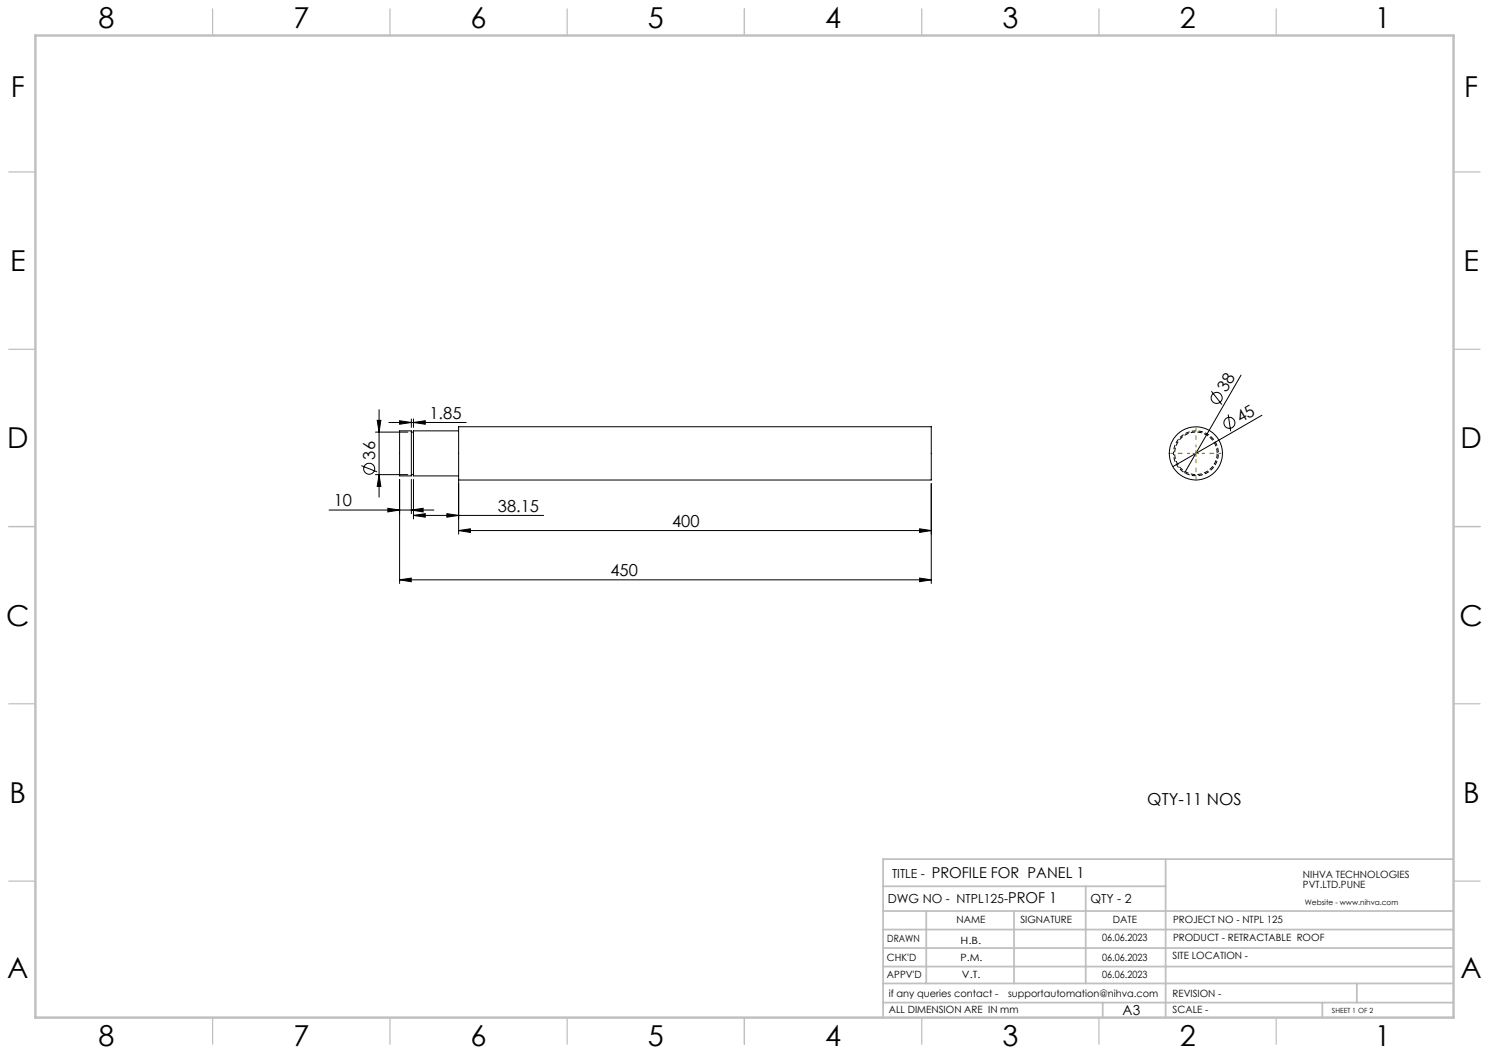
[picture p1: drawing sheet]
<svg xmlns="http://www.w3.org/2000/svg" width="420mm" height="297mm" viewBox="0 0 420 297" stroke-linecap="round" stroke-linejoin="round" font-family="sans-serif">
<g fill="none" stroke="#000" stroke-width=".28">
<path d="M106.4 118.6h1l-.5 3.3zM106.9 115.5v24.7M109.7 119.2h21.8M112.7 118.7l3.3 .5-3.3 .5zM116 118.2v2.3M116.6 119.2l3.3-.5v1zM116.6 118.2v2.3M341.7 110.3l3 3.8M346.4 116.9l.7 4.7M350.1 105.8l-15.9 27.5M356 117.1l-25.2 14.5M101.9 131.3l4.5 1.8"/>
<path d="M105.9 121.9h9.1M105.9 133.9h9.1M106.9 133.9l.5 3.3h-1zM112.7 121.5h3.3v12.7h-3.3zM112.7 135.2v29.4M116 121.9h.6M116 133.9h.6M116 135.2v9.7M116.6 135.2v11.2M129.4 120.4h133.3v15h-133.3zM129.4 121.5h-12.8v12.7h12.8M129.4 135.2v15.5"/>
<path d="M262.7 136.4v28.2M92.8 143.9h29.6M109.4 143.4l3.3 .5-3.3 .5zM116 143.9l3.3-.5v1zM116.6 145.4l3.3-.5v1zM116.6 145.4h36.8M126 144.9l3.4 .5-3.4 .5zM129.4 149.6l3.3-.4v1zM129.4 149.6h133.3M259.4 149.2l3.3 .4-3.3 .6zM112.7 163.5l3.3-.4v1zM112.7 163.5h150"/>
<path d="M259.4 163.1l3.3 .4-3.3 .6z"/>
<circle cx="343.2" cy="112.2" r="1.55"/>
<circle cx="346.8" cy="119.3" r="1.55"/>
<circle cx="104.1" cy="132.2" r="1.55"/>
<circle cx="337.3" cy="127.9" r="7.5"/>
</g>
<path d="M331 127.9a6.3 6.3 0 0 1 9.3-5.7 6.3 6.3 0 0 1 .7 10.9 6.3 6.3 0 0 1-9.9-4.4l-.1-.8" fill="none" stroke="#000" stroke-width=".28" stroke-dasharray="1.3 .6" stroke-dashoffset=".8" stroke-linecap="butt"/>
<path d="M343.3 127.9a6 6 0 0 0-8.7-5.4 6 6 0 0 0-.7 10.3 6 6 0 0 0 9.4-4.1v-.8" fill="none" stroke="#000" stroke-width=".28" stroke-dasharray="1.3 .6" stroke-dashoffset="-.1" stroke-linecap="butt"/>
<path d="M335.7 127.9h-5.5M337.3 126.2v-5.5M339 127.9h5.5" fill="none" stroke="#808000" stroke-width=".28" stroke-dasharray="15.2 1.3 1.3 1.3" stroke-dashoffset="14.4" stroke-linecap="butt"/>
<path d="M337.3 129.5v6" fill="none" stroke="#808000" stroke-width=".28" stroke-dasharray="15.2 1.3 1.3 1.3" stroke-dashoffset="14.2" stroke-linecap="butt"/>
<path d="M336.5 127.9h1.6M337.3 127v1.7" fill="none" stroke="#808000" stroke-width=".28"/>
<g fill="none" stroke="#c0c0c0" stroke-width=".35">
<path d="M60 2.5v7.5M110 2.5v7.5M160 2.5v7.5M210 2.5v7.5M260 2.5v7.5M310 2.5v7.5M360 2.5v7.5M2.5 48.5h7.5M410 48.5h7.5M2.5 98.5h7.5M410 98.5h7.5M2.5 148.5h7.5"/>
<path d="M410 148.5h7.5M2.5 198.5h7.5M410 198.5h7.5M2.5 248.5h7.5M410 248.5h7.5M60 287v7.5M110 287v7.5M160 287v7.5M210 287v7.5M260 287v7.5M310 287v7.5M360 287v7.5"/>
</g>
<g fill="none" stroke="#c0c0c0" stroke-width=".5">
<path d="M249.1 257h160.9M249.1 250h79.7M261.3 257v20.4M286 257v20.4M306.2 250v27.4M328.8 242.3v44.7M410 242.3h-160.9v44.7M249.1 272.6h160.9M249.1 267.4h160.9M249.1 262.2h160.9M249.1 277.4h160.9M382.7 277.4v5.4"/>
<path d="M249.1 282.8h160.9M311 282.8v4.2M373 282.8v4.2"/>
</g>
<path d="M10 10h400v277h-400z" fill="none" stroke="#c0c0c0" stroke-width=".7"/>
<g fill="#000">
<path d="M106.4 118.6h1l-.5 3.3zM106.9 133.9l.5 3.3h-1z"/>
<path d="M129.4 149.6l3.3-.4v1zM259.4 149.2l3.3 .4-3.3 .6zM116.6 145.4l3.3-.5v1zM126 144.9l3.4 .5-3.4 .5zM109.4 143.4l3.3 .5-3.3 .5zM116 143.9l3.3-.5v1zM112.7 118.7l3.3 .5-3.3 .5zM116.6 119.2l3.3-.5v1z"/>
<path d="M259.4 163.1l3.3 .4-3.3 .6zM112.7 163.5l3.3-.4v1z"/>
</g>
<g font-size="8.1">
<text x="27.8" y="8">8</text>
<text x="82.8" y="8">7</text>
<text x="132.8" y="8">6</text>
<text x="182.8" y="8">5</text>
<text x="232.8" y="8">4</text>
<text x="282.8" y="8">3</text>
<text x="332.8" y="8">2</text>
<text x="387.8" y="8">1</text>
<text x="3" y="27.2">F</text>
<text x="413" y="27.2">F</text>
<text x="2.8" y="76.5">E</text>
<text x="412.8" y="76.5">E</text>
<text x="2" y="126.5">D</text>
<text x="412" y="126.5">D</text>
<text x="1.7" y="176.5">C</text>
<text x="411.7" y="176.5">C</text>
<text x="2.7" y="226.5">B</text>
<text x="412.7" y="226.5">B</text>
<text x="2" y="275.7">A</text>
<text x="412" y="275.7">A</text>
<text x="27.8" y="295">8</text>
<text x="82.8" y="295">7</text>
<text x="132.8" y="295">6</text>
<text x="182.8" y="295">5</text>
<text x="232.8" y="295">4</text>
<text x="282.8" y="295">3</text>
<text x="332.8" y="295">2</text>
<text x="387.8" y="295">1</text>
</g>
<g font-size="4.7">
<text x="346" y="110.8" transform="rotate(-60 346 110.8)">38</text>
<text x="121.1" y="118.1">1.85</text>
<text x="349.9" y="119.4" transform="rotate(-30 349.9 119.4)">45</text>
<text x="105.9" y="129.6" transform="rotate(-90 105.9 129.6)">36</text>
<text x="94.1" y="142.8">10</text>
<text x="140.4" y="144.3">38.15</text>
<text x="189.6" y="148.6">400</text>
<text x="172.2" y="162.5">450</text>
<text x="323.6" y="227.1">QTY-11 NOS</text>
</g>
<g font-size="4.2">
<text x="262.8" y="247.5">PROFILE FOR PANEL 1</text>
<text x="284.4" y="254.7">PROF 1</text>
</g>
<text font-size="3.9" x="316.7" y="286.4">A3</text>
<g font-size="3.5">
<text x="251.6" y="247.6">TITLE -</text>
<text x="250.4" y="254.8">DWG NO - NTPL125-</text>
<text x="307.6" y="254.8">QTY - 2</text>
</g>
<g font-size="2.8">
<text x="367.5" y="247.7">NIHVA TECHNOLOGIES</text>
<text x="367.5" y="250.5">PVT.LTD.PUNE</text>
<text x="269.8" y="260.4">NAME</text>
<text x="287.8" y="260.4">SIGNATURE</text>
<text x="313.9" y="260.5">DATE</text>
<text x="330.9" y="260.5">PROJECT NO - NTPL 125</text>
<text x="250.3" y="265.7">DRAWN</text>
<text x="270.9" y="266.1">H.B.</text>
<text x="310.9" y="265.5">06.06.2023</text>
<text x="330.9" y="265.5">PRODUCT - RETRACTABLE ROOF</text>
<text x="250.2" y="271.1">CHK'D</text>
<text x="250.2" y="275.8">APPV'D</text>
<text x="270.9" y="271.1">P.M.</text>
<text x="271.3" y="275.8">V.T.</text>
<text x="310.9" y="271.1">06.06.2023</text>
<text x="310.9" y="275.8">06.06.2023</text>
<text x="330.7" y="270.6">SITE LOCATION -</text>
<text x="250.7" y="281.1">if any queries contact -</text>
<text x="284.3" y="281.1">supportautomation@nihva.com</text>
<text x="330.7" y="281.1">REVISION -</text>
<text x="250.7" y="285.6">ALL DIMENSION ARE IN mm</text>
<text x="330.7" y="285.6">SCALE -</text>
</g>
<text font-size="2.1" x="368.1" y="255.1">Website - www.nihva.com</text>
<text font-size="2" x="375.7" y="285.6">SHEET 1 OF 2</text>
</svg>
